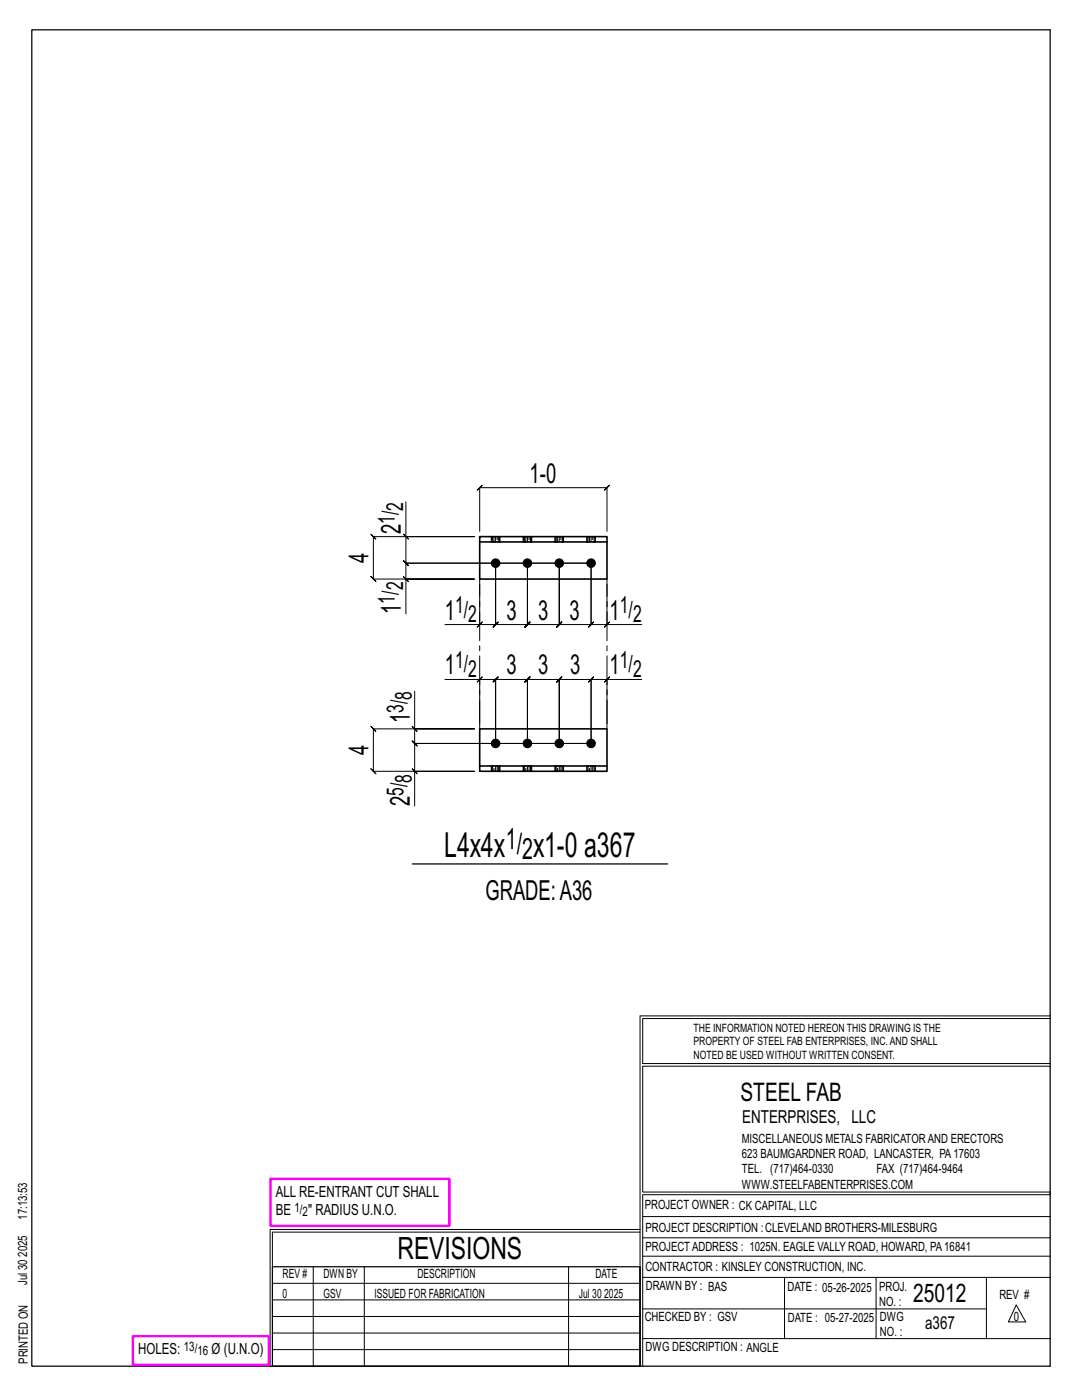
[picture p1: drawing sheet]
<svg xmlns="http://www.w3.org/2000/svg" width="216mm" height="279mm" viewBox="0 0 216 279" stroke-linecap="round" stroke-linejoin="round" font-family="sans-serif">
<g fill="none" stroke="#000" stroke-width=".2">
<path d="M80.5 115.1l1 1zM80.5 106.6l1 1zM81 100.2v6.9h13.7h-20.2l-.5-.5 1 1-.5-.5v8.5l-.5-.5 1 1-.5-.5h20.2h-13.7v6.9M81 107.1v5.3l-.5-.5 1 1-.5-.5h36.9M95.7 106v-8.7l-.5 .5 1-1-.5 .5h25.4l-.5 .5 1-1-.5 .5v8.7M95.7 116.6v8h-6.9M117.9 112.4v12.2l.5-.5-1 1 .5-.5h-6.3l.5-.5-1 1 .5-.5v-12.2v12.2l.5-.5-1 1 .5-.5h-6.4l.5-.5-1 1 .5-.5v-12.2v12.2l.5-.5-1 1 .5-.5h-6.3l.5-.5-1 1 .5-.5v-12.2v12.2l.5-.5-1 1 .5-.5h-3.2M117.9 112.4v12.2l-.5 .5 1-1-.5 .5h3.2M117.9 112.4h-36.9l-.5-.5 1 1-.5-.5v3.2M121.1 116.6v8h7M82.7 137.9v7.6h12h-20.2l-.5-.5 1 1-.5-.5v8.4l-.5-.5 1 1-.5-.5h20.2h-12v7M88.8 135.6h6.9v8.8"/>
<path d="M95.7 135.6l.5-.5-1 1zM95.7 124.6l.5-.5-1 1zM95.7 135.6h3.2l-.5 .5 1-1-.5 .5v12.8v-12.8l-.5 .5 1-1-.5 .5h6.3l-.5 .5 1-1-.5 .5v12.8v-12.8l-.5 .5 1-1-.5 .5h6.4l-.5 .5 1-1-.5 .5v12.8v-12.8l-.5 .5 1-1-.5 .5h6.3l-.5 .5 1-1-.5 .5v12.8M120.6 136.1l1-1zM121.1 124.6l.5-.5-1 1zM121.1 135.6h-3.2l.5-.5-1 1 .5-.5v12.8M128.1 135.6h-7v8.8M82.2 153.4l1 1zM82.2 145l1 1zM82.7 145.5v2.9l-.5-.5 1 1-.5-.5h35.2M117.9 148.4h-35.2l-.5-.5 1 1-.5-.5v5.5M127.7 202.7v70"/>
<path d="M127.7 202.7h81.8M209.5 203.3h-81.3v9h81.3M209.5 212.8h-81.3v25.1h81.3v.5h-81.3v34.3M54.4 259.4h73.3M54.4 256.1h73.3M62.5 252.8v19.9M72.7 252.8v19.9M113.4 252.8v19.9M127.7 245.4h-73.8v27.3M127.7 245.9h-73.3v6.9M128.2 242.8h81.3M128.2 254.9h81.3"/>
<path d="M128.2 250.7h81.3M128.2 247h81.3M156.5 254.9v12.2M174.8 254.9v12.2M196.8 254.9v12.2M54.4 269.3h73.3M54.4 266h73.3M54.4 262.7h73.3M128.2 261.2h68.6M128.2 267.1h81.3M202.8 260.4l1.9 3.4h-3.5z"/>
</g>
<path d="M6.3 6h203.2v266.7h-203.2zM82.3 172.4h50.9M54.4 252.8h73.3v19.9h-73.3z" fill="none" stroke="#000" stroke-width=".25"/>
<path d="M54 235.3h35.6v9.3h-35.6zM26.5 266.7h27.1v5.7h-27.1z" fill="none" stroke="#f0f" stroke-width=".5"/>
<g fill="#000" stroke="#000" stroke-width=".2">
<circle cx="98.9" cy="112.4" r=".86"/>
<circle cx="105.2" cy="112.4" r=".86"/>
<circle cx="111.6" cy="112.4" r=".86"/>
<circle cx="117.9" cy="112.4" r=".86"/>
<circle cx="98.9" cy="148.4" r=".86"/>
<circle cx="105.2" cy="148.4" r=".86"/>
<circle cx="111.6" cy="148.4" r=".86"/>
<circle cx="117.9" cy="148.4" r=".86"/>
</g>
<g fill="none" stroke="#000" stroke-width=".32">
<path d="M95.7 107.1h25.4v1.1h-25.4zM95.7 108.2v7.4h25.4v-7.4M98 107.1h.1M98 108.2h.1M99.8 107.1h.1M99.8 108.2h.1M104.4 107.1h.1M104.4 108.2h.1M106.1 107.1h.1M106.1 108.2h.1M110.7 107.1h.1M110.7 108.2h.1"/>
<path d="M112.5 107.1h.1M112.5 108.2h.1M117.1 107.1h.1M117.1 108.2h.1M118.8 107.1h.1M118.8 108.2h.1M95.7 152.9h25.4v1h-25.4zM95.7 152.9v-7.4h25.4v7.4M98 152.9h.1M98 153.9h.1M99.8 152.9h.1M99.8 153.9h.1"/>
<path d="M104.4 152.9h.1M104.4 153.9h.1M106.1 152.9h.1M106.1 153.9h.1M110.7 152.9h.1M110.7 153.9h.1M112.5 152.9h.1M112.5 153.9h.1M117.1 152.9h.1M117.1 153.9h.1M118.8 152.9h.1M118.8 153.9h.1"/>
</g>
<g fill="none" stroke="#000" stroke-width=".2" stroke-dasharray="2 1.4">
<path d="M98 107.1v1.1M98 107.1h.1M98.3 107.1h-.2l-.1 1.1M98.6 107.1h-.3v1.1h-.2M98.9 107.1h.3v1.1h-.3zM98.9 107.1h-.3v1.1h-.3M98.9 108.2h-.3M99.2 107.1h.3v1.1h-.3M99.5 107.1h.2v1.1h-.2M99.7 107.1h.1M99.8 108.2h-.1M99.8 108.2v-1.1"/>
<path d="M104.4 107.1v1.1M104.4 107.1h.1M104.6 107.1h-.2v1.1M104.9 107.1h-.3v1.1h-.2M105.2 107.1h.4v1.1h-.4zM105.2 107.1h-.3v1.1h-.3M105.2 108.2h-.3M105.6 107.1h.3v1.1h-.3M105.9 107.1h.1v1.1h-.1M106 107.1h.1M106.1 108.2h-.1M106.1 108.2v-1.1"/>
<path d="M110.7 107.1v1.1M110.7 107.1h.1M111 107.1h-.2l-.1 1.1M111.3 107.1h-.3v1.1h-.2M111.6 107.1h.3v1.1h-.3zM111.6 107.1h-.3v1.1h-.3M111.6 108.2h-.3M111.9 107.1h.3v1.1h-.3M112.2 107.1h.2v1.1h-.2M112.4 107.1h.1M112.5 108.2h-.1M112.5 108.2v-1.1"/>
<path d="M117.1 107.1v1.1M117.1 107.1h.1M117.3 107.1h-.2v1.1M117.6 107.1h-.3v1.1h-.2M117.9 107.1h.4v1.1h-.4zM117.9 107.1h-.3v1.1h-.3M117.9 108.2h-.3M118.3 107.1h.3v1.1h-.3M118.6 107.1h.1v1.1h-.1M118.7 107.1h.1M118.8 108.2h-.1M118.8 108.2v-1.1"/>
<path d="M98 152.9h.1M98 152.9v1M98.1 153.9h-.1M98.3 153.9h-.2v-1h.2M98.6 152.9h.3v1h-.3zM98.6 153.9h-.3v-1h.3M98.9 153.9h.3v-1h.3M98.9 152.9h.3M99.2 153.9h.3v-1h.2M99.5 153.9h.2l.1-1M99.8 153.9v-1M99.8 153.9h-.1"/>
<path d="M104.4 152.9h.1M104.4 152.9v1M104.4 153.9h.1M104.6 153.9h-.2v-1h.2M104.9 152.9h.3v1h-.3zM104.9 153.9h-.3v-1h.3M105.2 153.9h.4v-1h.3M105.2 152.9h.4M105.6 153.9h.3v-1h.1M105.9 153.9h.1l.1-1M106.1 153.9v-1M106.1 153.9h-.1"/>
<path d="M110.7 152.9h.1M110.7 152.9v1M110.8 153.9h-.1M111 153.9h-.2v-1h.2M111.3 152.9h.3v1h-.3zM111.3 153.9h-.3v-1h.3M111.6 153.9h.3v-1h.3M111.6 152.9h.3M111.9 153.9h.3v-1h.2M112.2 153.9h.2l.1-1M112.5 153.9v-1M112.5 153.9h-.1"/>
<path d="M117.1 152.9h.1M117.1 152.9v1M117.1 153.9h.1M117.3 153.9h-.2v-1h.2M117.6 152.9h.3v1h-.3zM117.6 153.9h-.3v-1h.3M117.9 153.9h.4v-1h.3M117.9 152.9h.4M118.3 153.9h.3v-1h.1M118.6 153.9h.1l.1-1M118.8 153.9v-1M118.8 153.9h-.1"/>
</g>
<path d="M95.7 145.5v-29.9M121.1 145.5v-29.9" fill="none" stroke="#000" stroke-width=".2" stroke-dasharray="5.8 1 1 1"/>
<g font-size="6.9">
<text x="88.6" y="171">L4x4x</text>
<text x="106.4" y="171">x1-0 a367</text>
</g>
<text font-size="6.1" x="79.3" y="251.3">REVISIONS</text>
<g font-size="5.9">
<text x="100.9" y="169.4">1/</text>
<text x="104.2" y="171.5">2</text>
</g>
<g font-size="5.5">
<text x="105.7" y="96.3">1-0</text>
<text x="80" y="106.6" transform="rotate(-90 80 106.6)">2</text>
<text x="73.5" y="112.4" transform="rotate(-90 73.5 112.4)">4</text>
<text x="80" y="122.5" transform="rotate(-90 80 122.5)">1</text>
<text x="88.8" y="123.7">1</text>
<text x="101" y="123.7">3</text>
<text x="107.4" y="123.7">3</text>
<text x="113.7" y="123.7">3</text>
<text x="121.6" y="123.7">1</text>
<text x="88.8" y="134.6">1</text>
<text x="101" y="134.6">3</text>
<text x="107.4" y="134.6">3</text>
<text x="113.7" y="134.6">3</text>
<text x="121.6" y="134.6">1</text>
<text x="81.7" y="144.3" transform="rotate(-90 81.7 144.3)">1</text>
<text x="73.5" y="150.7" transform="rotate(-90 73.5 150.7)">4</text>
<text x="81.7" y="160.9" transform="rotate(-90 81.7 160.9)">2</text>
<text x="96.9" y="179.7">GRADE:A36</text>
</g>
<g font-size="5.1">
<text x="147.8" y="219.8">STEEL FAB</text>
<text x="182.2" y="259.9">25012</text>
</g>
<g font-size="4.7">
<text x="80.4" y="101.9" transform="rotate(-90 80.4 101.9)">2</text>
<text x="78.8" y="104.5" transform="rotate(-90 78.8 104.5)">1/</text>
<text x="80.4" y="117.8" transform="rotate(-90 80.4 117.8)">2</text>
<text x="78.8" y="120.4" transform="rotate(-90 78.8 120.4)">1/</text>
<text x="90.8" y="122.4">1/</text>
<text x="93.4" y="124.1">2</text>
<text x="123.7" y="122.4">1/</text>
<text x="126.3" y="124.1">2</text>
<text x="90.8" y="133.4">1/</text>
<text x="93.4" y="135">2</text>
<text x="123.7" y="133.4">1/</text>
<text x="126.3" y="135">2</text>
<text x="80.5" y="142.3" transform="rotate(-90 80.5 142.3)">3/</text>
<text x="82.2" y="139.7" transform="rotate(-90 82.2 139.7)">8</text>
<text x="80.5" y="158.8" transform="rotate(-90 80.5 158.8)">5/</text>
<text x="82.2" y="156.2" transform="rotate(-90 82.2 156.2)">8</text>
</g>
<g font-size="3.6">
<text x="148.1" y="224.1">ENTERPRISES, LLC</text>
<text x="184.6" y="265.2">a367</text>
</g>
<g font-size="3.1">
<text x="55" y="238.9">ALL RE-ENTRANT CUT SHALL</text>
<text x="55" y="242.5">BE</text>
<text x="61.5" y="242.5">&quot; RADIUS U.N.O.</text>
<text x="27.6" y="270.2">HOLES:</text>
<text x="42.2" y="270.2">Ø (U.N.O)</text>
</g>
<g font-size="2.6">
<text x="58.8" y="241.8">1/</text>
<text x="60.4" y="242.7">2</text>
<text x="36.7" y="269.6">13/</text>
<text x="39.4" y="270.5">16</text>
</g>
<g font-size="2.5">
<text x="148" y="231.2">623 BAUMGARDNER ROAD, LANCASTER, PA17603</text>
<text x="148" y="228.1">MISCELLANEOUS METALS FABRICATORAND ERECTORS</text>
<text x="148" y="237.2">WWW.STEELFABENTERPRISES.COM</text>
<text x="148" y="234.2">TEL. (717)464-0330</text>
<text x="174.9" y="234.2">FAX (717)464-9464</text>
<text x="5.4" y="243.4" transform="rotate(-90 5.4 243.4)">17:13:53</text>
<text x="128.7" y="241.3">PROJECT OWNER : CK CAPITAL, LLC</text>
<text x="128.8" y="246">PROJECT DESCRIPTION :CLEVELAND BROTHERS-MILESBURG</text>
<text x="5.4" y="250.8" transform="rotate(-90 5.4 250.8)">2025</text>
<text x="128.8" y="249.7">PROJECTADDRESS : 1025N. EAGLE VALLY ROAD, HOWARD, PA16841</text>
<text x="5.4" y="256.5" transform="rotate(-90 5.4 256.5)">Jul 30</text>
<text x="56.4" y="255">REV #</text>
<text x="64.5" y="255">DWN BY</text>
<text x="83.3" y="255">DESCRIPTION</text>
<text x="118.8" y="255">DATE</text>
<text x="128.8" y="253.7">CONTRACTOR : KINSLEY CONSTRUCTION, INC.</text>
<text x="128.9" y="257.5">DRAWN BY : BAS</text>
<text x="157.1" y="257.6">DATE : 05-26-2025</text>
<text x="175.4" y="257.7">PROJ.</text>
<text x="56.4" y="259">0</text>
<text x="64.5" y="259">GSV</text>
<text x="74.7" y="259">ISSUED FOR FABRICATION</text>
<text x="115.5" y="259">Jul 30</text>
<text x="120.6" y="259">2025</text>
<text x="128.6" y="263.7">CHECKED BY : GSV</text>
<text x="157.2" y="263.7">DATE : 05-27-2025</text>
<text x="175.4" y="260.7">NO. :</text>
<text x="175.6" y="263.7">DWG</text>
<text x="199.4" y="259.2">REV #</text>
<text x="202.3" y="263.7">0</text>
<text x="128.8" y="269.7">DWG DESCRIPTION : ANGLE</text>
<text x="175.6" y="266.7">NO. :</text>
<text x="5.5" y="272.2" transform="rotate(-90 5.5 272.2)">PRINTED ON</text>
</g>
<g font-size="2.3">
<text x="138.4" y="208.6">PROPERTY OF STEEL FAB ENTERPRISES, INC.AND SHALL</text>
<text x="138.4" y="205.9">THE INFORMATION NOTED HEREON THIS DRAWING IS THE</text>
<text x="138.4" y="211.3">NOTED BE USED WITHOUT WRITTEN CONSENT.</text>
</g>
</svg>
